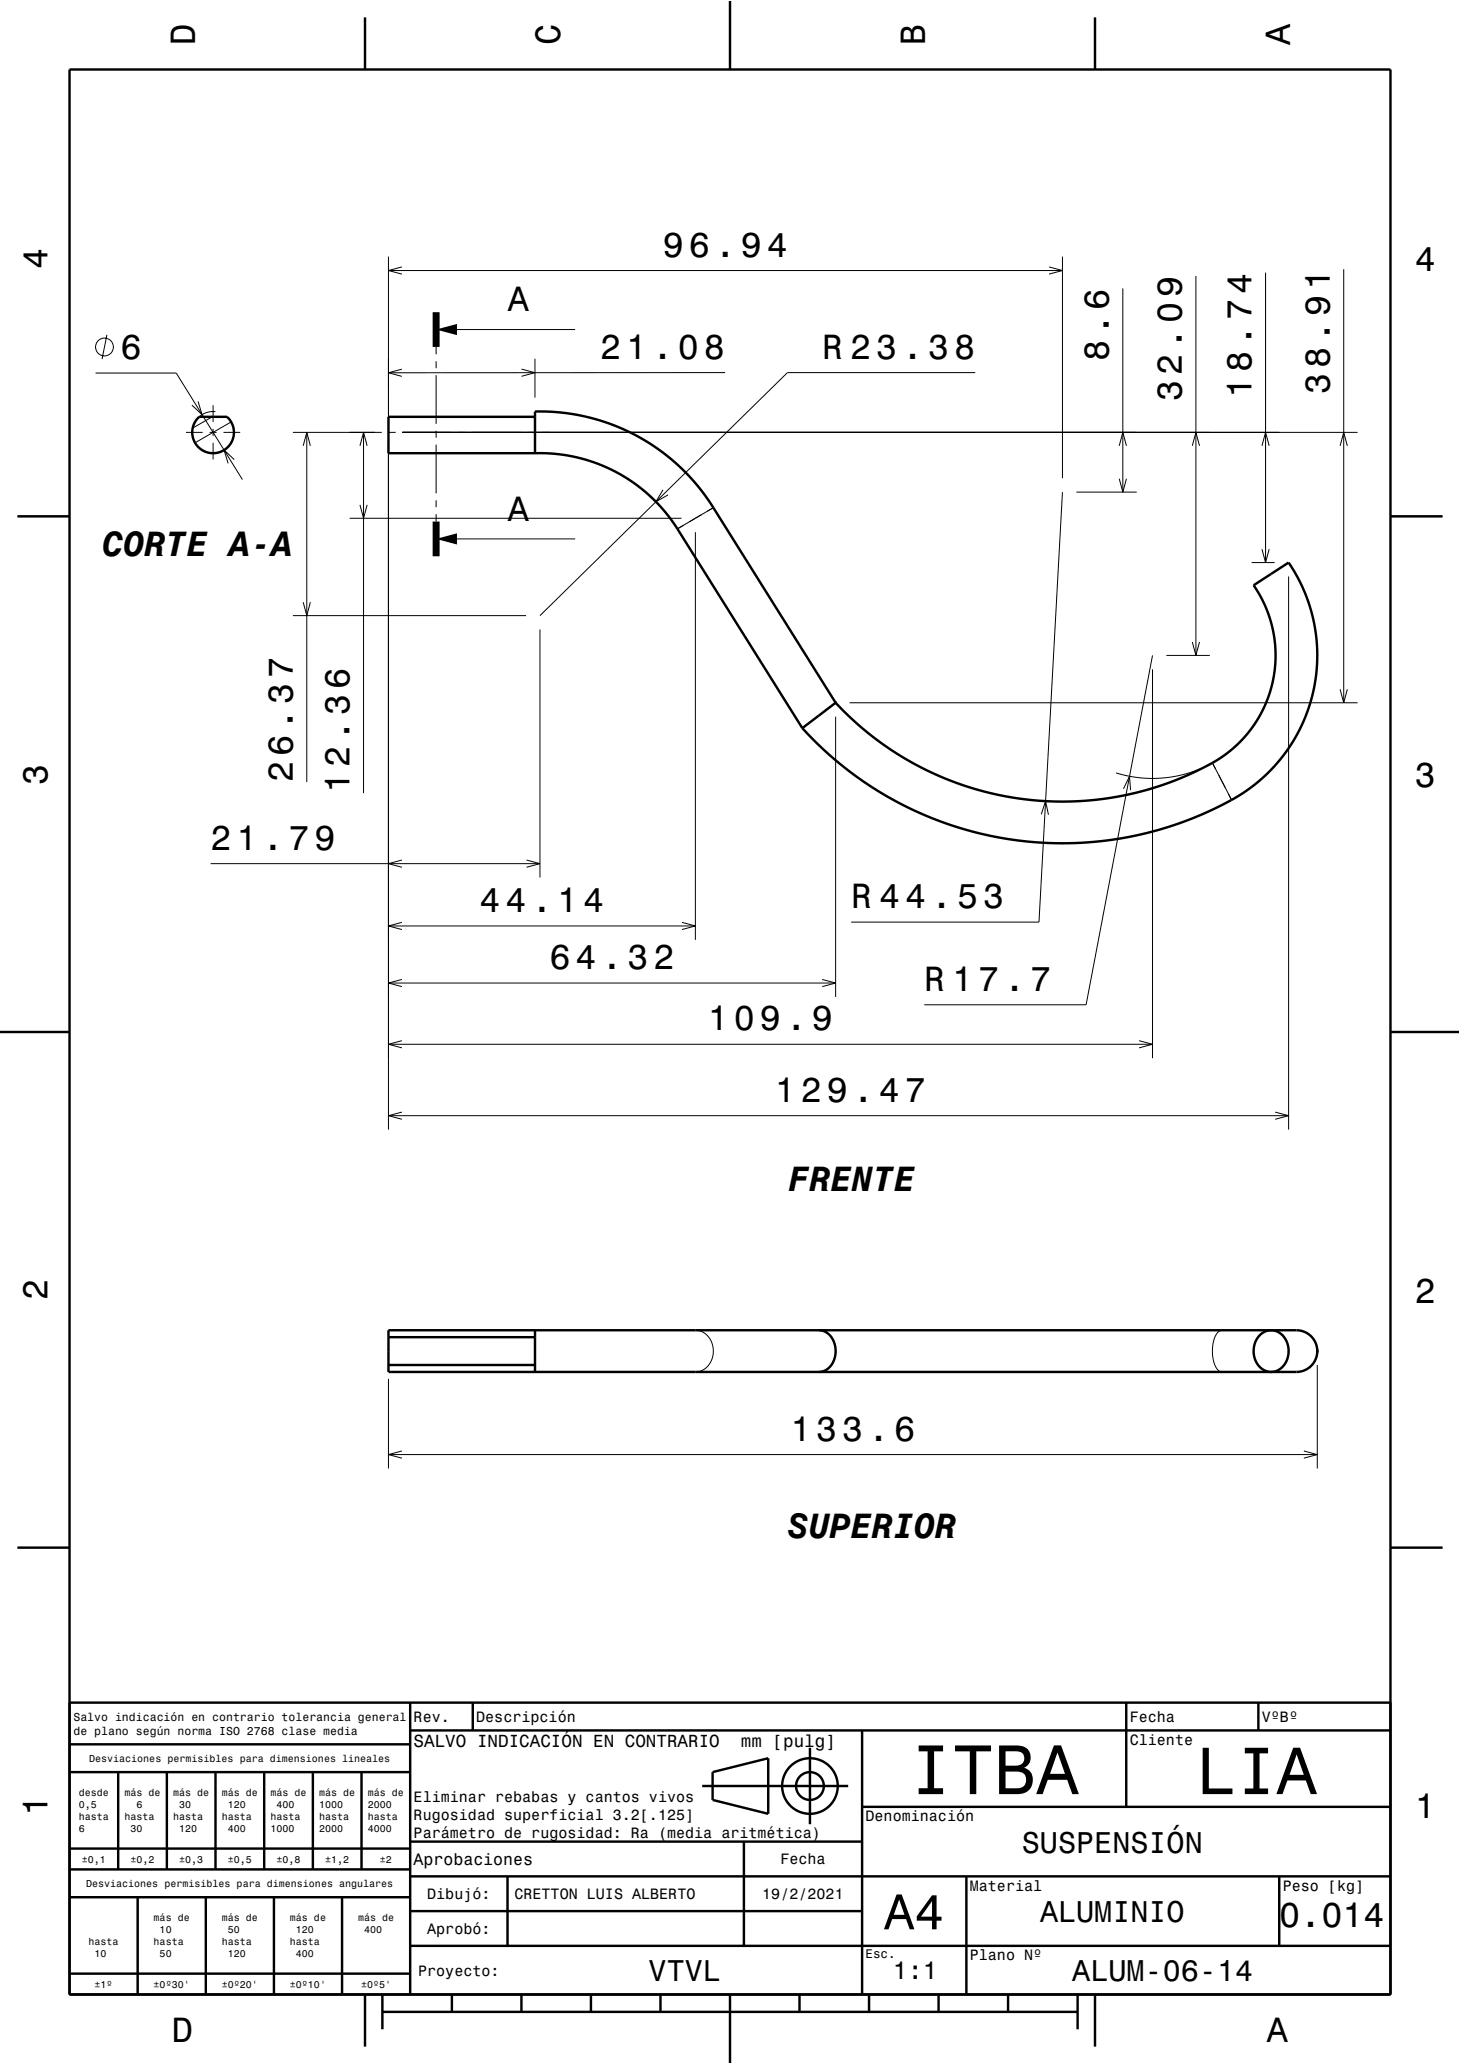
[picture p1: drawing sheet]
<svg xmlns="http://www.w3.org/2000/svg" width="210mm" height="297mm" viewBox="0 0 210 297" stroke-linecap="round" stroke-linejoin="round" font-family="sans-serif">
<g fill="none" stroke="#000" stroke-width=".14">
<path d="M55.9 36.9v23.3v-8.6M55.9 38.9h96.9M57.8 38.4l-1.9 .5 1.9 .5M150.9 38.4l1.9 .5-1.9 .5M152.8 36.9v31.9M172 39.7v54.6M182 39.2v41.8M193.3 38.7v62.4M13.7 53.7h11.6l9.6 15.3M15.4 48.2l-.7 3.5M28.5 57.8l.6 1.9-1.5-1.4M30.5 60l-2.8 1.6"/>
<path d="M30.6 58.3v2.4M31 59.2a3 3 0 0 0-2.4 .8M57.8 53.1l-1.9 .5 1.9 .6M62.7 49.9v1.1M62.7 52v1M62.7 54v7M62.7 47.4h20M75 53.1l1.9 .5-1.9 .5M76.9 51.6v5.6M77 60v.7M104.3 53.6h-48.4M140.3 53.6h-27l-35.6 35"/>
<path d="M161.5 41.5v29.3M26.8 62.2h2.4M30.1 62.2h1.1M30.6 61.7v1M30.6 63.7v2.4M32.1 62.2h2.5M33.2 60.7l-5.1 3M33.7 66.1l-1.5-1.3 .6 1.9M42.1 62.2h12.8M43.6 64.1l.5-1.9 .5 1.9M44.1 62.2v50.3M50.3 74.6h47.7"/>
<path d="M51.8 72.6l.5 2 .5-2M51.8 64.1l.5-1.9 .5 1.9M52.3 62.2v51.9M55.9 64.2v98.3M55.9 62.2h1M57.9 62.2h137.4M62.7 62v1M62.7 64v7M62.7 72v1M62.7 74v1M62.7 77.5h20M77 61.5v1.7"/>
<path d="M77 64.2v1M95.4 70.5l-1.1 1.7 1.8-1M100 76.6v58.6M101.7 73.6l.9-.5-5.2 3M152.8 70.8l-3.4 61.9h-27M154.8 70.8h8.7M161 64.1l.5-1.9 .5 1.9M161 68.9l.5 1.9 .5-1.9M171.5 64.1l.5-1.9 .5 1.9M181.5 79l.5 2 .6-2M181.5 64.1l.5-1.9 .6 1.9M192.8 64.1l.5-1.9 .5 1.9"/>
<path d="M42.1 88.6h33.6M43.6 86.7l.5 1.9 .5-1.9M77.7 90.6v35.7M165.8 96.3v56M165.8 94.3l-9.6 50.3h-23.3M167.8 94.3h6.2M171.5 92.4l.5 1.9 .5-1.9M180 81h3.3M185.3 83v79.5M192.8 99.2l.5 1.9 .5-1.9M117 103.6l-1.6 1.2M117.8 103h.1"/>
<path d="M119.4 101.7l-1.6 1.3M120.2 103.1v40.4M120.2 101.1h.1M122.2 101.1h73.1M149.8 117.2l.6-1.9 .4 1.9M161.6 113.5l.9-1.8 .1 2M172.6 110.6l-.1 .1a17.7 17.7 0 0 1-12 .5M174.8 110.7l-.4-.9 1.4 2.6M175.3 111.6l.5 .8M175.8 112.4l1.3 2.7M30.3 124.3h47.4M55.9 133.2h44.1"/>
<path d="M57.8 123.8l-1.9 .5 1.9 .5M57.8 132.7l-1.9 .5 1.9 .6M75.7 123.8l2 .5-2 .5M98.1 132.7l1.9 .5-1.9 .6M55.9 150.3h109.9M55.9 141.5h64.3M57.8 149.7l-1.9 .6 1.9 .5M57.8 140.9l-1.9 .6 1.9 .5M118.3 140.9l1.9 .6-1.9 .5M163.8 149.7l2 .6-2 .5M55.9 160.5h129.4M57.8 160l-1.9 .5 1.9 .6"/>
<path d="M183.4 160l1.9 .5-1.9 .6M55.9 198.4v12.9M100 191.4a3 3 0 0 1 2.2 4.6 2.52 2.52 0 0 1-2.2 1.4M175.8 191.4a1.88 1.88 0 0 0-1.3 1.8 4.5 4.5 0 0 0 .8 4.1l.5 .1M189.5 196.4v14.9M55.9 209.3h133.6M57.8 208.8l-1.9 .5 1.9 .5M187.5 208.8l2 .5-2 .5"/>
<circle cx="15" cy="49.9" r="1.28"/>
</g>
<g fill="none" stroke="#000" stroke-width=".35">
<path d="M10 10h190v277h-190zM52.5 2.5v7.5M105 0v10M157.5 2.5v7.5M77 60h-21.1v5.2h21.1M2.5 74.3h7.5M28.5 60.2l.1-.2h4a3 3 0 0 1 .3 4.2 3 3 0 0 1-4.3 .2 3 3 0 0 1-.1-4.2zM77 65.2v-6h2.2l2.5 .3 2 .3 2.6 .7 2.1 .8 2.3 1 2 1 2.1 1.4 1.8 1.4 1.6 1.5 1.4 1.5 2.5 3.1 18.1 28.9M77 65.2l2.5 .1 2.2 .3 2.4 .5 2.4 .8 2 1 2.4 1.4 1.8 1.4 1.8 1.7 1.6 1.9 1.2 1.6 18.1 28.9M200 74.3h7.5M120.2 101.1l-4.8 3.7M120.2 101.1l2.7 2.7 2.8 2.4 3.3 2.3 3 1.7 3.2 1.5 3.5 1.4 3.6 1 3.9 .8 3.5 .3 4 .1 3.3-.1 3.7-.6 3.9-.8 3.3-1.1 3.5-1.4 3.2-1.6a17.7 17.7 0 0 0 5.7-25.5l5-3.2 1.3 1.9 .8 1.8 .9 2.1 .6 2.4 .4 2.2 .2 2-.1 2.3-.2 2.2-.4 2.2-.6 1.9-1.3 3-1.6 2.8-2.1 2.5-2.3 2.3-2.7 1.9-3.1 1.6-3.6 1.7-3.3 1.1-3.4 1-3.7 .8-3.7 .4-3.7 .2h-3.3l-3.9-.4-3.5-.5-3.2-.8-3.1-.9-3.5-1.3-3.4-1.6-3.5-2-3.1-2-2.9-2.3-2.5-2.2-2.4-2.5"/>
<path d="M0 148.5h10M200 148.5h10M55.9 191.4h130.6a3 3 0 0 1 3 3 3 3 0 0 1-3 3h-130.6zM55.9 196.4h21.1M55.9 192.4h21.1M77 192.4v4M77 191.4v1M77 196.4v1M117.8 191.4a2.69 2.69 0 0 1 2.4 3 2.74 2.74 0 0 1-2.4 3M181.3 192.1a2.36 2.36 0 0 1 3.9 1.3 3 3 0 0 1-2.2 4 2.85 2.85 0 0 1-2.6-3.7 3.1 3.1 0 0 1 .9-1.6zM2.5 222.7h7.5M200 222.7h7.5"/>
<path d="M10 245h190M10 255h49M10 251h49M17 255v14M24 255v14M31 255v14M38 255v14M45 255v14M52 255v14M59 245v42M59 249h141M68 245v4"/>
<path d="M101 257h21M102.5 255l8-2v8l-8-2zM116.5 251.5v11M124 249v38M162 245v15M181 245v4M10 273h49M10 269h49M10 266h49M19.8 273v14M29.6 273v14M39.4 273v14"/>
<path d="M49.2 273v14M59 280h141M59 275h65M59 270h141M59 265h65M73 270v10M107 265v15M124 260h76M139 270v17M184 270v10M10 284h49M52.5 287v7.5"/>
<path d="M55 289.5h100M55 287v5M65 287v2.5M75 287v2.5M85 287v2.5M95 287v2.5M105 287v10M115 287v2.5M125 287v2.5M135 287v2.5M145 287v2.5M155 287v5"/>
<path d="M157.5 287v7.5"/>
<circle cx="116.5" cy="257" r="4"/>
<circle cx="116.5" cy="257" r="2"/>
</g>
<g fill="#000">
<path d="M62.7 47.4l3-.8v1.6z" fill-rule="evenodd"/>
<path d="M62.7 77.5l3-.8v1.7z" fill-rule="evenodd"/>
<path d="M120 100.9h.4v.4h-.4z" fill-rule="evenodd"/>
<path d="M189.3 194.2h.4v.4h-.4z" fill-rule="evenodd"/>
</g>
<path d="M62.7 44.9v5M62.7 75v5" fill="none" stroke="#000" stroke-width="1" stroke-linecap="butt"/>
<path d="M0 0h210v297h-210" fill="none" stroke="#fff" stroke-width=".14"/>
<text font-size="10.1" x="130.9" y="258.2">ITBA</text>
<text font-size="9.6" x="172" y="258.2">LIA</text>
<text font-size="7.2" x="127.2" y="277.6">A4</text>
<g font-size="5">
<text x="28.1" y="6.5" transform="rotate(-90 28.1 6.5)">D</text>
<text x="80.6" y="6.5" transform="rotate(-90 80.6 6.5)">C</text>
<text x="133.1" y="6.5" transform="rotate(-90 133.1 6.5)">B</text>
<text x="185.6" y="6.5" transform="rotate(-90 185.6 6.5)">A</text>
<text x="6.8" y="38.7" transform="rotate(-90 6.8 38.7)">4</text>
<text x="95.4" y="36.9">96.94</text>
<text x="203.5" y="39">4</text>
<text x="73" y="44.8">A</text>
<text x="17.3" y="51.7">6</text>
<text x="86.3" y="51.6">21.08</text>
<text x="118.3" y="51.6">R 23.38</text>
<text x="159.5" y="52" transform="rotate(-90 159.5 52)">8.6</text>
<text x="170" y="57.7" transform="rotate(-90 170 57.7)">32.09</text>
<text x="180" y="57.2" transform="rotate(-90 180 57.2)">18.74</text>
<text x="191.3" y="56.7" transform="rotate(-90 191.3 56.7)">38.91</text>
<text x="73" y="74.9">A</text>
<text x="14.7" y="80">CORTE A-A</text>
<text x="6.8" y="112.9" transform="rotate(-90 6.8 112.9)">3</text>
<text x="42.1" y="112.5" transform="rotate(-90 42.1 112.5)">26.37</text>
<text x="203.5" y="113.2">3</text>
<text x="50.3" y="114.1" transform="rotate(-90 50.3 114.1)">12.36</text>
<text x="30.3" y="122.3">21.79</text>
<text x="69" y="131.2">44.14</text>
<text x="122.4" y="130.7">R 44.53</text>
<text x="79" y="139.5">64.32</text>
<text x="132.9" y="142.6">R 17.7</text>
<text x="101.8" y="148.3">109.9</text>
<text x="111.5" y="158.5">129.47</text>
<text x="113.4" y="171.3">FRENTE</text>
<text x="6.8" y="187.1" transform="rotate(-90 6.8 187.1)">2</text>
<text x="203.5" y="187.4">2</text>
<text x="113.7" y="207.3">133.6</text>
<text x="113.3" y="221.3">SUPERIOR</text>
<text x="6.8" y="261.3" transform="rotate(-90 6.8 261.3)">1</text>
<text x="203.5" y="261.6">1</text>
<text x="184" y="277.3">0.014</text>
<text x="24.7" y="293.8">D</text>
<text x="182.2" y="293.8">A</text>
</g>
<g font-size="4.3">
<text x="147" y="266.6">SUSPENSIÓN</text>
<text x="149.6" y="276.6">ALUMINIO</text>
<text x="93.3" y="285.1">VTVL</text>
<text x="154.2" y="285.1">ALUM-06-14</text>
</g>
<text font-size="3.6" x="128.4" y="284.8">1:1</text>
<g font-size="2.5">
<text x="59.5" y="251.4">SALVO INDICACIÓN EN CONTRARIO</text>
<text x="106.6" y="251.4">mm [pulg]</text>
</g>
<text font-size="2.4" x="59.5" y="268.4">Aprobaciones</text>
<g font-size="2.2">
<text x="59.5" y="247.8">Rev.</text>
<text x="68.5" y="247.8">Descripción</text>
<text x="162.5" y="247.8">Fecha</text>
<text x="162.5" y="251.1">Cliente</text>
<text x="181.5" y="247.8">VºBº</text>
<text x="59.5" y="259.3">Eliminar rebabas y cantos vivos</text>
<text x="59.5" y="261.9">Rugosidad superficial 3.2[.125]</text>
<text x="124.5" y="262.1">Denominación</text>
<text x="59.5" y="264.5">Parámetro de rugosidad: Ra (media aritmética)</text>
<text x="112.2" y="268.3">Fecha</text>
<text x="61.4" y="273.3">Dibujó:</text>
<text x="74" y="273.3">CRETTON LUIS ALBERTO</text>
<text x="109.6" y="273.3">19/2/2021</text>
<text x="139.5" y="272.1">Material</text>
<text x="184.5" y="272.1">Peso [kg]</text>
<text x="61.4" y="278.3">Aprobó:</text>
<text x="60.1" y="284.3">Proyecto:</text>
<text x="139.5" y="282.1">Plano Nº</text>
</g>
<text font-size="1.8" x="124.5" y="281.7">Esc.</text>
<g font-size="1.7">
<text x="10.6" y="247.6">Salvo indicación en contrario tolerancia general</text>
<text x="10.6" y="249.6">de plano según norma ISO 2768 clase media</text>
</g>
<g font-size="1.4">
<text x="12.8" y="253.5">Desviaciones permisibles para dimensiones lineales</text>
<text x="11.3" y="258.4">desde</text>
<text x="11.3" y="260.2">0,5</text>
<text x="11.3" y="261.9">hasta</text>
<text x="11.3" y="263.6">6</text>
<text x="17.9" y="258.4">más de</text>
<text x="17.9" y="261.9">hasta</text>
<text x="18.8" y="263.6">30</text>
<text x="19.6" y="260.2">6</text>
<text x="24.9" y="258.4">más de</text>
<text x="24.9" y="261.9">hasta</text>
<text x="25.8" y="260.2">30</text>
<text x="25.8" y="263.6">120</text>
<text x="31.9" y="258.4">más de</text>
<text x="31.9" y="261.9">hasta</text>
<text x="32.8" y="260.2">120</text>
<text x="32.8" y="263.6">400</text>
<text x="38.9" y="258.4">más de</text>
<text x="38.9" y="261.9">hasta</text>
<text x="38.9" y="263.6">1000</text>
<text x="39.8" y="260.2">400</text>
<text x="45.9" y="258.4">más de</text>
<text x="45.9" y="260.2">1000</text>
<text x="45.9" y="261.9">hasta</text>
<text x="45.9" y="263.6">2000</text>
<text x="52.9" y="258.4">más de</text>
<text x="52.9" y="260.2">2000</text>
<text x="52.9" y="261.9">hasta</text>
<text x="52.9" y="263.6">4000</text>
<text x="11.8" y="268">±0,1</text>
<text x="18.8" y="268">±0,2</text>
<text x="25.8" y="268">±0,3</text>
<text x="32.8" y="268">±0,5</text>
<text x="39.8" y="268">±0,8</text>
<text x="46.8" y="268">±1,2</text>
<text x="54.6" y="268">±2</text>
<text x="12.4" y="271.5">Desviaciones permisibles para dimensiones angulares</text>
<text x="12.7" y="279.9">hasta</text>
<text x="13.6" y="281.6">10</text>
<text x="22.1" y="276.4">más de</text>
<text x="22.1" y="279.9">hasta</text>
<text x="23" y="278.2">10</text>
<text x="23" y="281.6">50</text>
<text x="31.9" y="276.4">más de</text>
<text x="31.9" y="279.9">hasta</text>
<text x="32.8" y="278.2">50</text>
<text x="32.8" y="281.6">120</text>
<text x="41.7" y="276.4">más de</text>
<text x="41.7" y="279.9">hasta</text>
<text x="42.6" y="278.2">120</text>
<text x="42.6" y="281.6">400</text>
<text x="51.5" y="276.4">más de</text>
<text x="52.4" y="278.2">400</text>
<text x="13.6" y="286">±1º</text>
<text x="22.1" y="286">±0º30'</text>
<text x="31.9" y="286">±0º20'</text>
<text x="41.7" y="286">±0º10'</text>
<text x="51.9" y="286">±0º5'</text>
</g>
</svg>
